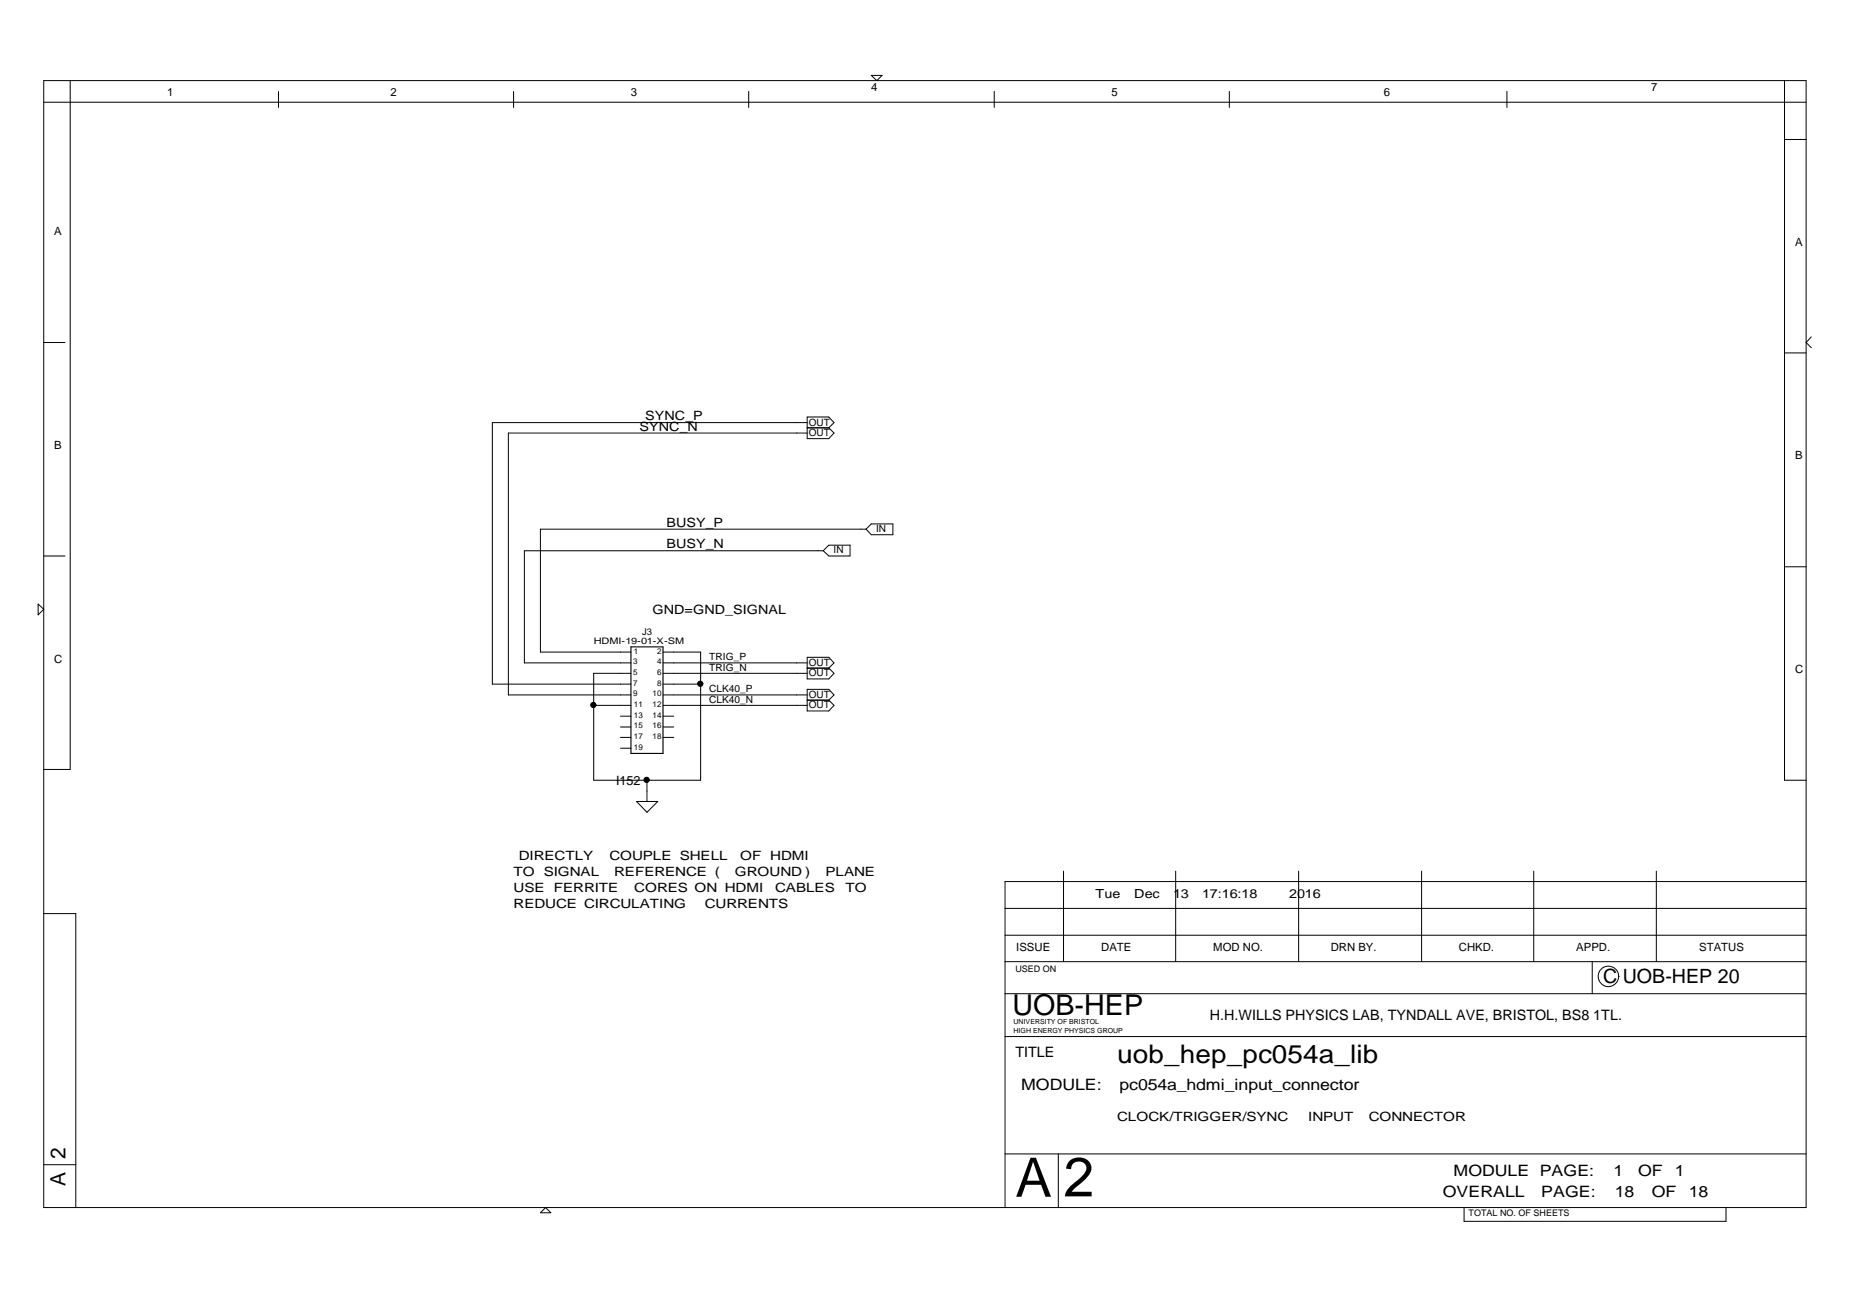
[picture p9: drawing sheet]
<svg xmlns="http://www.w3.org/2000/svg" width="420mm" height="297mm" viewBox="0 0 420 297" stroke-linecap="round" stroke-linejoin="round" font-family="sans-serif">
<path d="M143.4 147h7.3v24.2h-7.3z" fill="none" stroke="#000" stroke-width=".25"/>
<g fill="none" stroke="#000" stroke-width=".23">
<path d="M9.9 18.3h400.5v256.1h-400.5zM16 18.3v156.6h-6.1M198 17.1h2.4l-1.1 1.2zM405.5 18.3v159h4.9M9.9 23.2h400.5M63.3 20.8v3.6M116.7 20.8v3.6M170.1 20.8v3.6M225.9 20.8v3.6M279.3 20.8v3.6M342.4 20.8v3.6M405.5 31.7h4.9"/>
<path d="M9.9 77.8h4.9M411.6 76.6l-1.2 1.2 1.2 1.2M183.4 98.4h-67.9v59.5h27.9M183.4 96h-71.5v59.5h31.5M183.4 94.8h4.9l1.2 1.2-1.2 1.2 1.2 1.2-1.2 1.3h-4.9zM183.4 97.2h4.9M405.5 80.2h4.9M8.7 137.3l1.2 1.2-1.2 1.2zM9.9 126.4h4.9M187.1 125.2h-67.9v25.5h24.2M188.3 123.9h4.9v2.5h-4.9l-1.2-1.2zM196.8 120.3h-74v27.9h20.6"/>
<path d="M196.8 120.3l1.2-1.2h4.9v2.4h-4.9zM405.5 128.8h4.9M150.7 148.2h8.5v29.1h-24.3v-24.3h8.5M150.7 153h32.7M150.7 150.7h32.7M150.7 157.9h32.7M150.7 155.5h8.5M183.4 149.4h4.9l1.2 1.3-1.2 1.1 1.2 1.2-1.2 1.3h-4.9zM183.4 156.7h4.9l1.2 1.2-1.2 1.2 1.2 1.2-1.2 1.3h-4.9zM183.4 151.8h4.9M183.4 159.1h4.9M134.9 160.3h8.5"/>
<path d="M141 162.8h2.4M141 165.2h2.4M141 167.6h2.4M141 170h2.4M147 177.3v4.9M150.7 162.8h2.4M150.7 165.2h2.4M150.7 160.3h32.7M150.7 167.6h2.4M144.6 182.2h4.9l-2.5 2.4zM241.7 198v20.6M267.2 198v20.6"/>
<path d="M295.1 198v20.6M323 198v20.6M348.5 198v20.6M376.4 198v20.6M9.9 207.6h7.3v66.8M228.4 212.5h182M228.4 206.5h182M228.4 218.6h182M361.8 218.6v7.2M410.4 200.4h-182v74M228.4 235.6h182M228.4 225.8h182"/>
<path d="M367.8 221.9a2.33 2.33 0 0 1-3.3 2.1 2.33 2.33 0 0 1-.5-3.9 2.33 2.33 0 0 1 3.8 1.2l.1 .6M9.9 264.7h7.3M122.8 275.6l1.2-1.2 1.2 1.2zM228.4 262.2h182M240.5 262.2v12.2M332.7 274.4v3.2h59.5v-3.2"/>
<circle cx="159.1" cy="155.4" r=".6"/>
<circle cx="134.8" cy="160.2" r=".6"/>
<circle cx="146.9" cy="177.2" r=".6"/>
</g>
<g fill="#000">
<circle cx="159.1" cy="155.4" r=".6"/>
<circle cx="134.8" cy="160.2" r=".6"/>
<circle cx="146.9" cy="177.2" r=".6"/>
</g>
<text font-size="12.6" x="241.7" y="271.9">2</text>
<text font-size="12.4" x="230.8" y="272">A</text>
<text font-size="6.5" x="230.1" y="230.7">UOB-HEP</text>
<text font-size="5.8" x="253.9" y="241.7">uob_hep_pc054a_lib</text>
<g font-size="4.8">
<text x="14.9" y="263.5" transform="rotate(-90 14.9 263.5)">2</text>
<text x="14.9" y="269.5" transform="rotate(-90 14.9 269.5)">A</text>
</g>
<text font-size="4.5" x="364.3" y="223.4">C UOB-HEP 20</text>
<g font-size="3.6">
<text x="232" y="247.7">MODULE:</text>
<text x="254.4" y="247.7">pc054a_hdmi_input_connector</text>
<text x="330.3" y="267.2">MODULE PAGE:</text>
<text x="366.6" y="267.2">1</text>
<text x="372.2" y="267.2">OF</text>
<text x="380.6" y="267.2">1</text>
<text x="327.9" y="272">OVERALL</text>
<text x="350.2" y="272">PAGE:</text>
<text x="367" y="272">18</text>
<text x="375.4" y="272">OF</text>
<text x="383.7" y="272">18</text>
</g>
<g font-size="3.3">
<text x="274.9" y="231.9">H.H.WILLS PHYSICS LAB, TYNDALL AVE, BRISTOL, BS8 1TL.</text>
<text x="230.8" y="240.3">TITLE</text>
</g>
<g font-size="2.9">
<text x="146.6" y="95.5">SYNC_P</text>
<text x="145.3" y="97.9">SYNC_N</text>
<text x="151.4" y="119.8">BUSY_P</text>
<text x="151.4" y="124.6">BUSY_N</text>
<text x="148.3" y="139.6">GND=GND_SIGNAL</text>
<text x="140" y="178.4">I152</text>
<text x="117.9" y="195.4">DIRECTLY</text>
<text x="138.5" y="195.4">COUPLE SHELL</text>
<text x="168.2" y="195.4">OF</text>
<text x="175" y="195.4">HDMI</text>
<text x="116.7" y="202.7">USE</text>
<text x="116.7" y="199.1">TO</text>
<text x="123.6" y="199.1">SIGNAL</text>
<text x="125.8" y="202.7">FERRITE</text>
<text x="139.6" y="199.1">REFERENCE (</text>
<text x="144.1" y="202.7">CORES ON HDMI</text>
<text x="167" y="199.1">GROUND )</text>
<text x="176.1" y="202.7">CABLES</text>
<text x="187.6" y="199.1">PLANE</text>
<text x="192.1" y="202.7">TO</text>
<text x="116.7" y="206.4">REDUCE CIRCULATING</text>
<text x="160.1" y="206.4">CURRENTS</text>
<text x="253.9" y="254.9">CLOCK/TRIGGER/SYNC</text>
<text x="297.3" y="254.9">INPUT</text>
<text x="311" y="254.9">CONNECTOR</text>
</g>
<g font-size="2.8">
<text x="249" y="204.1">Tue</text>
<text x="257.8" y="204.1">Dec</text>
<text x="266.6" y="204.1">13</text>
<text x="273.2" y="204.1">17:16:18</text>
<text x="293" y="204.1">2016</text>
</g>
<g font-size="2.6">
<text x="38" y="21.9">1</text>
<text x="88.8" y="21.9">2</text>
<text x="143.4" y="21.9">3</text>
<text x="198" y="20.7">4</text>
<text x="252.6" y="21.9">5</text>
<text x="314.5" y="21.9">6</text>
<text x="375.2" y="20.7">7</text>
<text x="12.3" y="53.5">A</text>
<text x="408" y="55.9">A</text>
<text x="12.3" y="102">B</text>
<text x="408" y="104.4">B</text>
<text x="12.3" y="150.6">C</text>
<text x="408" y="152.9">C</text>
<text x="230.9" y="216.1">ISSUE</text>
<text x="250.2" y="216.1">DATE</text>
<text x="275.7" y="216.1">MOD NO.</text>
<text x="302.4" y="216.1">DRN BY.</text>
<text x="331.5" y="216.1">CHKD.</text>
<text x="358.2" y="216.1">APPD.</text>
<text x="386.1" y="216.1">STATUS</text>
</g>
<g font-size="2.3">
<text x="183.8" y="99.1">OUT</text>
<text x="183.8" y="96.7">OUT</text>
<text x="189.4" y="125.8">IN</text>
<text x="199.1" y="120.9">IN</text>
<text x="161.2" y="152.5">TRIG_N</text>
<text x="161.2" y="150.1">TRIG_P</text>
<text x="183.8" y="153.7">OUT</text>
<text x="183.8" y="151.3">OUT</text>
<text x="161.2" y="159.8">CLK40_N</text>
<text x="161.2" y="157.3">CLK40_P</text>
<text x="183.8" y="161">OUT</text>
<text x="183.8" y="158.6">OUT</text>
</g>
<text font-size="2.1" x="145.9" y="144.3">J3</text>
<g font-size="2">
<text x="134.9" y="146.3">HDMI-19-01-X-SM</text>
<text x="230.8" y="220.9">USED ON</text>
<text x="333.7" y="276.5">TOTAL NO. OF SHEETS</text>
</g>
<g font-size="1.8">
<text x="144.1" y="148.6">1</text>
<text x="149.3" y="148.6">2</text>
<text x="143.9" y="155.9">7</text>
<text x="143.9" y="153.4">5</text>
<text x="143.9" y="151">3</text>
<text x="149.3" y="155.9">8</text>
<text x="149.3" y="153.4">6</text>
<text x="149.3" y="151">4</text>
<text x="143.9" y="158.3">9</text>
<text x="144.1" y="160.7">11</text>
<text x="148.3" y="160.7">12</text>
<text x="148.3" y="158.3">10</text>
<text x="144.1" y="165.6">15</text>
<text x="144.1" y="163.2">13</text>
<text x="148.3" y="165.6">16</text>
<text x="148.3" y="163.2">14</text>
<text x="144.1" y="170.5">19</text>
<text x="144.1" y="168">17</text>
<text x="148.3" y="168">18</text>
</g>
<g font-size="1.6">
<text x="230.3" y="232.7">UNIVERSITY OF BRISTOL</text>
<text x="230.3" y="234.8">HIGH ENERGY PHYSICS GROUP</text>
</g>
</svg>
